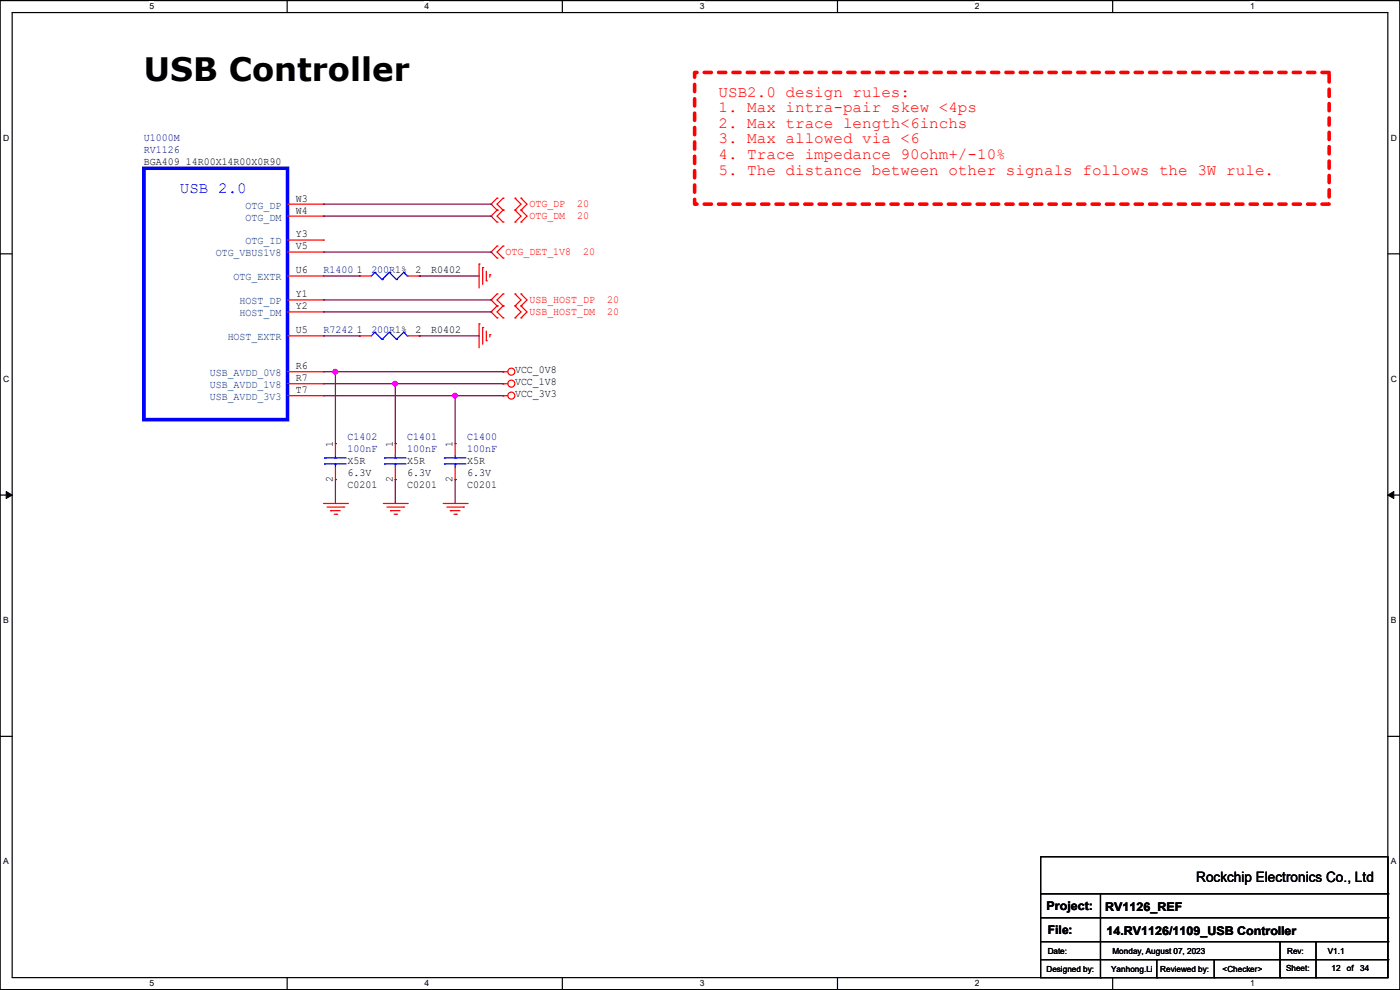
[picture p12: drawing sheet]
<svg xmlns="http://www.w3.org/2000/svg" width="297mm" height="210mm" viewBox="0 0 297 210" stroke-linecap="round" stroke-linejoin="round" font-family="sans-serif">
<path d="M0 .1h297v209.8h-297zM2.6 2.7h291.8v204.7h-291.8z" fill="none" stroke="#000" stroke-width=".25"/>
<g fill="#fff">
<path d="M31.7 .4h1v2h-1z"/>
<path d="M31.7 207.6h1v2h-1z"/>
</g>
<path d="M60.9 .1v2.6M60.9 207.4v2.5" fill="none" stroke="#000" stroke-width=".25"/>
<g fill="#fff">
<path d="M90.1 .4h1v2h-1z"/>
<path d="M90.1 207.6h1v2h-1z"/>
</g>
<path d="M119.3 .1v2.6M119.3 207.4v2.5" fill="none" stroke="#000" stroke-width=".25"/>
<g fill="#fff">
<path d="M148.5 .4h.9v2h-.9z"/>
<path d="M148.5 207.6h.9v2h-.9z"/>
</g>
<path d="M177.7 .1v2.6M177.7 207.4v2.5" fill="none" stroke="#000" stroke-width=".25"/>
<g fill="#fff">
<path d="M206.8 .4h1v2h-1z"/>
<path d="M206.8 207.6h1v2h-1z"/>
</g>
<path d="M236.1 .1v2.6M236.1 207.4v2.5" fill="none" stroke="#000" stroke-width=".25"/>
<g fill="#fff">
<path d="M265.2 .4h1v2h-1z"/>
<path d="M265.2 207.6h1v2h-1z"/>
<path d="M.7 28.2h1.2v2h-1.2z"/>
<path d="M295.1 28.2h1.2v2h-1.2z"/>
<path d="M.7 79.4h1.2v2h-1.2z"/>
<path d="M295.1 79.4h1.2v2h-1.2z"/>
</g>
<path d="M0 53.8h2.6M294.4 53.8h2.6" fill="none" stroke="#000" stroke-width=".25"/>
<g fill="#fff">
<path d="M.7 130.6h1.2v2h-1.2z"/>
<path d="M295.1 130.6h1.1v2h-1.1z"/>
</g>
<path d="M0 105h2.6M294.4 105h2.6" fill="none" stroke="#000" stroke-width=".25"/>
<path d="M1.3 104.3l1.3 .7-1.3 .7zM294.4 105l1.3-.7v1.4z" fill="#000" stroke="#000" stroke-width=".21"/>
<g fill="#fff">
<path d="M.7 181.8h1.2v2h-1.2z"/>
<path d="M295.1 181.8h1.1v2h-1.1z"/>
</g>
<g fill="none" stroke="#000" stroke-width=".25">
<path d="M0 156.2h2.6M294.4 156.2h2.6M220.8 181.7h73.6v25.7h-73.6zM220.8 189.6h73.6M220.8 194.7h73.6M220.8 199.8h73.6M233.5 189.6v17.8M271.6 199.8v7.6M279.2 199.8v7.6M294.4 189.6h.1M294.4 194.7h.1M294.4 199.8h.1"/>
<path d="M220.8 203.6h73.6M233.5 207.4h.1M245.4 207.4h.1M245.4 203.6v3.8M257.6 207.4h.1M257.6 203.6v3.8M271.6 207.4h.1M279.2 207.4h.1M294.4 203.6h.1"/>
</g>
<path d="M147.4 15.4h134.6v27.9h-134.6z" fill="none" stroke="#f00" stroke-width=".76" stroke-dasharray="1.5 1.5"/>
<g fill="none" stroke="#f00" stroke-width=".25">
<path d="M61 58.5h7.6M61 45.8h7.6M61 43.3h7.6M61 50.9h7.6M61 53.5h7.6M68.6 45.8h.1M68.6 43.3h.1M68.6 50.9h.1M68.6 58.5h.1M68.6 53.5h.1M76.2 58.5h.1M76.2 58.5h2.6"/>
<path d="M86.4 58.5h2.5M88.9 58.5h.1M101.6 56h.1M101.6 56v5.1M102.4 56.8h.1M102.4 56.8v3.5M103.2 59.6h.1M103.2 57.5v2.1M103.9 58.3h.1M103.9 58.3v.5M105.5 52.2h.1M105.5 54.7h.1"/>
<path d="M105.5 44.6h.1M105.5 47.1h.1M105.5 42h.1M105.5 52.2l-1.3 1.3 1.3 1.2M105.5 44.6l-1.3 1.2 1.3 1.3M105.5 42l-1.3 1.3 1.3 1.3M106.7 54.7h.1M106.7 52.2h.1M106.7 47.1h.1M106.7 44.6h.1M106.7 42h.1M106.7 52.2l-1.2 1.3 1.2 1.2"/>
<path d="M106.7 44.6l-1.2 1.2 1.2 1.3M106.7 42l-1.2 1.3 1.2 1.3M109.3 47.1h.1M109.3 44.6h.1M109.3 42h.1M109.3 44.6l1.2 1.2-1.2 1.3M109.3 42l1.2 1.3-1.2 1.3M110.5 47.1h.1M110.5 44.6h.1M110.5 42h.1M110.5 44.6l1.3 1.2-1.3 1.3M110.5 42l1.3 1.3-1.3 1.3"/>
<path d="M61 78.9h7.6M61 71.2h7.6M61 66.2h7.6M61 63.6h7.6M68.6 66.2h.1M68.6 63.6h.1M68.6 78.9h.1M68.6 71.2h.1M76.2 71.2h.1M76.2 71.2h2.6M86.4 71.2h2.5M88.9 71.2h.1"/>
<path d="M101.6 68.7h.1M101.6 68.7v5.1M102.4 69.5h.1M102.4 69.5v3.5M103.2 72.3h.1M103.2 70.2v2.1M103.9 71h.1M103.9 71v.5M105.5 62.4h.1M105.5 64.9h.1M105.5 67.4h.1M105.5 62.4l-1.3 1.2 1.3 1.3"/>
<path d="M105.5 64.9l-1.3 1.3 1.3 1.2M106.7 78.9h.1M106.7 64.9h.1M106.7 62.4h.1M106.7 67.4h.1M106.7 78.9h1M106.7 62.4l-1.2 1.2 1.2 1.3M106.7 64.9l-1.2 1.3 1.2 1.2M109.3 64.9h.1M109.3 62.4h.1M109.3 67.4h.1M109.3 62.4l1.2 1.2-1.2 1.3"/>
<path d="M109.3 64.9l1.2 1.3-1.2 1.2M110.5 64.9h.1M110.5 62.4h.1M110.5 67.4h.1M110.5 62.4l1.3 1.2-1.3 1.3M110.5 64.9l1.3 1.3-1.3 1.2M61 81.4h7.6M61 83.9h7.6M68.6 83.9h.1M68.6 81.4h.1M71.2 94.1h.1M71.2 94.1v2.5"/>
<path d="M71.2 99.2v2.5M83.9 94.1h.1M83.9 94.1v2.5M83.9 99.2v2.5M96.6 94.1h.1M96.6 94.1v2.5M96.6 99.2v2.5M106.7 81.4h.1M106.7 83.9h.1M106.7 81.4h1M106.7 83.9h1M68.6 106.8h5.1"/>
<path d="M69.4 107.6h3.5M70.1 108.3h.1M70.1 108.3h2.1M70.9 109.1h.5M71.2 101.7h.1M71.4 109.1h.1M72.9 107.6h.1M73.7 106.8h.1M81.3 106.8h5.1M82.1 107.6h3.5M82.8 108.3h.1M82.8 108.3h2.1"/>
<path d="M83.6 109.1h.5M83.9 101.7h.1M84.1 109.1h.1M85.6 107.6h.1M86.4 106.8h.1M94 106.8h5.1M94.8 107.6h3.5M95.5 108.3h.1M95.5 108.3h2.1M96.3 109.1h.5M96.6 101.7h.1M96.8 109.1h.1"/>
<path d="M98.3 107.6h.1M99.1 106.8h.1"/>
<circle cx="108.5" cy="78.8" r=".74"/>
<circle cx="108.5" cy="81.4" r=".74"/>
<circle cx="108.5" cy="83.9" r=".74"/>
</g>
<g fill="none" stroke="#00f" stroke-width=".25">
<path d="M79.5 57.8h.1M79.5 57.8l-.7 .7M79.5 57.8l1.6 1.5M81.1 59.3h.1M82.6 57.8h.1M82.6 57.8l-1.5 1.5M82.6 57.8l1.5 1.5M84.1 59.3h.1M85.6 57.8h.1M85.6 57.8l-1.5 1.5M85.6 57.8l.8 .7M86.4 58.5h.1"/>
<path d="M79.5 70.5h.1M79.5 70.5l-.7 .7M79.5 70.5l1.6 1.5M81.1 72h.1M82.6 70.5h.1M82.6 70.5l-1.5 1.5M82.6 70.5l1.5 1.5M84.1 72h.1M85.6 70.5h.1M85.6 70.5l-1.5 1.5M85.6 70.5l.8 .7M86.4 71.2h.1"/>
<path d="M68.9 98.4h.1M68.9 97.2h.1M68.9 98.4h4.5M68.9 97.2h4.5M71.2 97.2h.1M71.2 98.4h.1M71.2 96.6v.6M71.2 98.4v.8M81.6 98.4h.1M81.6 97.2h.1M81.6 98.4h4.5M81.6 97.2h4.5"/>
<path d="M83.9 97.2h.1M83.9 98.4h.1M83.9 96.6v.6M83.9 98.4v.8M94.3 98.4h.1M94.3 97.2h.1M94.3 98.4h4.5M94.3 97.2h4.5M96.6 97.2h.1M96.6 98.4h.1M96.6 96.6v.6M96.6 98.4v.8"/>
</g>
<path d="M30.5 35.7h30.5v53.3h-30.5z" fill="none" stroke="#00f" stroke-width=".76"/>
<g fill="none" stroke="#800040" stroke-width=".25">
<path d="M68.6 53.5h35.6M68.6 58.5h7.6M68.6 45.8h35.6M68.6 43.3h35.6M76.2 58.5h.1M88.9 58.5h.1M88.9 58.5h12.7M104.2 53.5h.1M104.2 45.8h.1M104.2 43.3h.1M68.6 78.9h38.1M68.6 71.2h7.6"/>
<path d="M68.6 63.6h35.6M68.6 66.2h35.6M71.2 78.9h.1M71.2 78.9v15.2M76.2 71.2h.1M88.9 71.2h.1M88.9 71.2h12.7M104.2 63.6h.1M104.2 66.2h.1M106.7 78.9h.1M68.6 81.4h38.1M68.6 83.9h38.1"/>
<path d="M71.2 94.1h.1M83.9 94.1h.1M83.9 81.4h.1M83.9 81.4v12.7M96.6 83.9h.1M96.6 94.1h.1M96.6 83.9v10.2M106.7 81.4h.1M106.7 83.9h.1M71.2 101.7h.1M71.2 101.7v5.1M83.9 101.7h.1"/>
<path d="M83.9 101.7v5.1M96.6 101.7h.1M96.6 101.7v5.1"/>
</g>
<g fill="#f0f" stroke="#f0f" stroke-width=".25">
<circle cx="83.8" cy="81.4" r=".49"/>
<circle cx="96.5" cy="83.9" r=".49"/>
<circle cx="71.1" cy="78.8" r=".49"/>
</g>
<text font-size="6.9" x="30.5" y="17.2">USB Controller</text>
<g font-size="3.3" fill="#f00">
<text x="152.4" y="20.5">USB2.0 design rules:</text>
<text x="152.4" y="23.8">1. Max intra-pair skew &lt;4ps</text>
<text x="152.4" y="27.1">2. Max trace length&lt;6inchs</text>
<text x="152.4" y="30.4">3. Max allowed via &lt;6</text>
<text x="152.4" y="33.7">4. Trace impedance 90ohm+/-10%</text>
<text x="152.4" y="37">5. The distance between other signals follows the 3W rule.</text>
</g>
<text font-size="3.3" fill="#00f" x="38.1" y="40.9">USB 2.0</text>
<text font-size="3" x="253.8" y="187">Rockchip Electronics Co., Ltd</text>
<g font-size="2.5">
<text x="222" y="193">Project:</text>
<text x="234.5" y="193.3">RV1126_REF</text>
<text x="222.3" y="198.1">File:</text>
<text x="234.7" y="198.3">14.RV1126/1109_USB Controller</text>
</g>
<g font-size="2.3" fill="#000080">
<text x="30.5" y="29.9">U1000M</text>
<text x="30.5" y="32.5">RV1126</text>
<text x="68.6" y="57.9">R1400</text>
<text x="78.8" y="57.9">200R1%</text>
<text x="68.6" y="70.6">R7242</text>
<text x="78.8" y="70.6">200R1%</text>
<text x="73.7" y="93.4">C1402</text>
<text x="73.7" y="96">100nF</text>
<text x="86.4" y="93.4">C1401</text>
<text x="86.4" y="96">100nF</text>
<text x="99.1" y="93.4">C1400</text>
<text x="99.1" y="96">100nF</text>
</g>
<g font-size="2.3">
<text x="30.5" y="35">BGA409_14R00X14R00X0R90</text>
<text x="62.8" y="45.3">W4</text>
<text x="62.8" y="42.8">W3</text>
<text x="62.8" y="50.4">Y3</text>
<text x="62.8" y="52.9">V5</text>
<text x="62.8" y="58">U6</text>
<text x="75.7" y="58">1</text>
<text x="88.2" y="58">2</text>
<text x="91.5" y="57.9">R0402</text>
<text x="62.8" y="65.6">Y2</text>
<text x="62.8" y="63.1">Y1</text>
<text x="62.8" y="70.7">U5</text>
<text x="75.7" y="70.7">1</text>
<text x="88.2" y="70.7">2</text>
<text x="91.5" y="70.6">R0402</text>
<text x="62.8" y="83.4">T7</text>
<text x="62.8" y="80.9">R7</text>
<text x="62.8" y="78.3">R6</text>
<text x="109.3" y="79.2">VCC_0V8</text>
<text x="109.3" y="81.7">VCC_1V8</text>
<text x="109.3" y="84.3">VCC_3V3</text>
<text x="70.6" y="94.9" transform="rotate(-90 70.6 94.9)">1</text>
<text x="83.3" y="94.9" transform="rotate(-90 83.3 94.9)">1</text>
<text x="96" y="94.9" transform="rotate(-90 96 94.9)">1</text>
<text x="73.7" y="98.5">X5R</text>
<text x="73.7" y="101">6.3V</text>
<text x="86.4" y="98.5">X5R</text>
<text x="86.4" y="101">6.3V</text>
<text x="99.1" y="98.5">X5R</text>
<text x="99.1" y="101">6.3V</text>
<text x="70.6" y="102.2" transform="rotate(-90 70.6 102.2)">2</text>
<text x="73.7" y="103.6">C0201</text>
<text x="83.3" y="102.2" transform="rotate(-90 83.3 102.2)">2</text>
<text x="86.4" y="103.6">C0201</text>
<text x="96" y="102.2" transform="rotate(-90 96 102.2)">2</text>
<text x="99.1" y="103.6">C0201</text>
</g>
<g font-size="2.3" fill="#004080">
<text x="52.1" y="46.8">OTG_DM</text>
<text x="52.1" y="44.2">OTG_DP</text>
<text x="52.1" y="51.9">OTG_ID</text>
<text x="45.8" y="54.4">OTG_VBUS1V8</text>
<text x="49.6" y="59.5">OTG_EXTR</text>
<text x="50.8" y="64.6">HOST_DP</text>
<text x="50.8" y="67.1">HOST_DM</text>
<text x="48.3" y="72.2">HOST_EXTR</text>
<text x="44.5" y="82.3">USB_AVDD_1V8</text>
<text x="44.5" y="79.8">USB_AVDD_0V8</text>
<text x="44.5" y="84.9">USB_AVDD_3V3</text>
</g>
<g font-size="2.3" fill="#f00">
<text x="112.3" y="46.4">OTG_DM</text>
<text x="112.3" y="43.9">OTG_DP</text>
<text x="122.5" y="46.4">20</text>
<text x="122.5" y="43.9">20</text>
<text x="107.2" y="54.1">OTG_DET_1V8</text>
<text x="123.7" y="54.1">20</text>
<text x="112.3" y="64.2">USB_HOST_DP</text>
<text x="128.8" y="64.2">20</text>
<text x="112.3" y="66.8">USB_HOST_DM</text>
<text x="128.8" y="66.8">20</text>
</g>
<g font-size="1.8">
<text x="31.7" y="2">5</text>
<text x="90.1" y="2">4</text>
<text x="148.5" y="2">3</text>
<text x="206.8" y="2">2</text>
<text x="265.2" y="2">1</text>
<text x=".7" y="29.8">D</text>
<text x="295.1" y="29.8">D</text>
<text x=".7" y="81">C</text>
<text x="295.1" y="81">C</text>
<text x=".7" y="132.2">B</text>
<text x="295.1" y="132.2">B</text>
<text x=".7" y="183.4">A</text>
<text x="295.1" y="183.4">A</text>
<text x="222.3" y="202.4">Date:</text>
<text x="236" y="202.4">Monday, August 07, 2023</text>
<text x="273.1" y="202.4">Rev:</text>
<text x="281.7" y="202.4">V1.1</text>
<text x="31.7" y="209.3">5</text>
<text x="90.1" y="209.3">4</text>
<text x="148.5" y="209.3">3</text>
<text x="206.8" y="209.3">2</text>
<text x="222" y="206.2">Designed by:</text>
<text x="235.7" y="206.2">Yanhong.Li</text>
<text x="246.2" y="206.2">Reviewed by:</text>
<text x="259.4" y="206.2">&lt;Checker&gt;</text>
<text x="265.2" y="209.3">1</text>
<text x="272.8" y="206">Sheet:</text>
<text x="282.5" y="206">12</text>
<text x="285.7" y="206">of</text>
<text x="288.6" y="206">34</text>
</g>
</svg>
